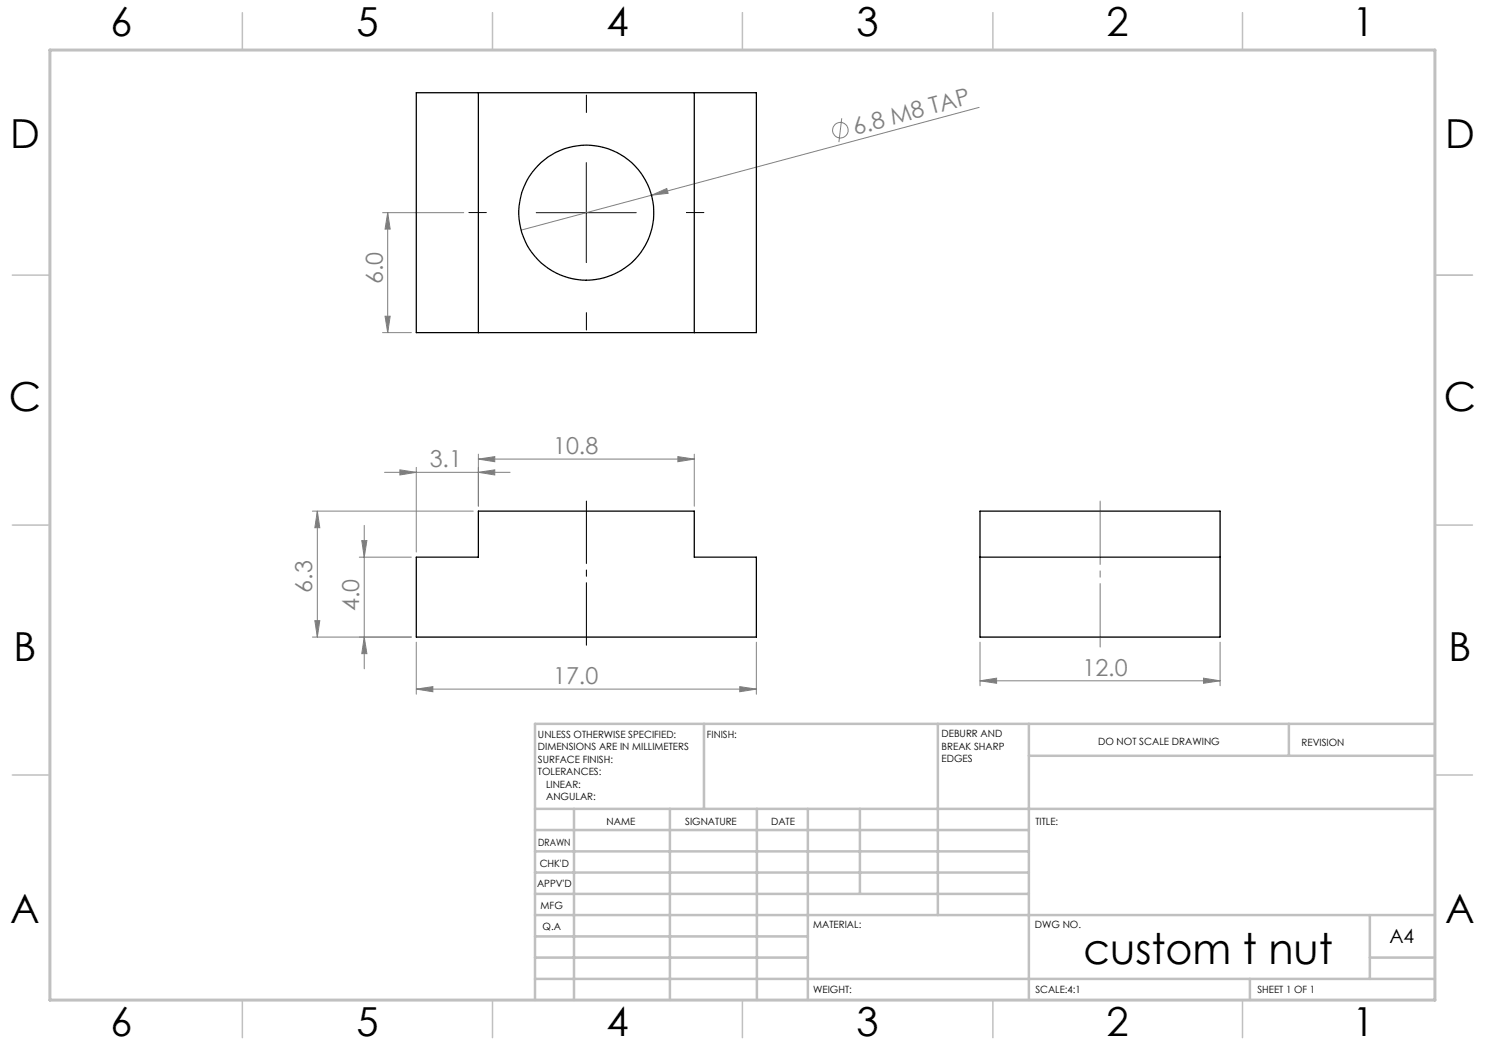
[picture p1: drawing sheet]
<svg xmlns="http://www.w3.org/2000/svg" width="297mm" height="210mm" viewBox="0 0 297 210" stroke-linecap="round" stroke-linejoin="round" font-family="sans-serif">
<g fill="none" stroke="#808080" stroke-width=".2">
<path d="M130.3 39l3-1.3 .3 1zM168.3 23.7l-.5 4.7M195.8 21.5l-91.6 24.5M76.5 42.5h16.2M77.5 42.5v24M77.5 42.5l.5 3.3h-1zM76.5 66.5h5.8M77 63.2h1l-.5 3.3zM76.9 94.5h25.1M80 94l3.3 .5-3.3 .5zM83.3 93.5v16.9M95.7 91.8l3.3-.5v1z"/>
<path d="M95.7 90.8v10.4M95.7 91.8h43.2M95.7 94.5l3.3-.5v1zM135.6 91.3l3.3 .5-3.3 .5zM138.9 90.8v10.4M62.5 102.2h32.2M63.5 102.2l.5 3.3h-1zM63.5 102.2v25.2M71.9 111.4h10.4M72.4 108.1h1l-.6 3.3zM72.8 105.1v28.7M62.5 127.4h19.8"/>
<path d="M63 124.1h1l-.5 3.3zM72.8 127.4l.6 3.3h-1zM83.3 137.8l3.3-.5v1.1zM83.3 128.4v10.4M83.3 137.8h68M148 137.3l3.3 .5-3.3 .6zM151.3 128.4v10.4M196 136.2l3.3-.6v1.1zM196 128.4v8.8M196 136.2h48M240.7 135.6l3.3 .6-3.3 .5zM244 128.4v8.8"/>
<circle cx="168.1" cy="26" r="1.56"/>
</g>
<path d="M117.3 129.1v-28.9" fill="none" stroke="#000" stroke-width=".2" stroke-dasharray="15.2 1.3 1.3 1.3" stroke-dashoffset="2.7"/>
<path d="M117.3 22.5v-3.5M97.3 42.5h-3.5M137.3 42.5h3.5M117.3 62.5v3.5" fill="none" stroke="#000" stroke-width=".2" stroke-dasharray="15.2 1.3 1.3 1.3"/>
<path d="M117.3 32.5v20M107.2 42.5h20" fill="none" stroke="#000" stroke-width=".2"/>
<path d="M220 129.4v-29.2" fill="none" stroke="#808080" stroke-width=".2" stroke-dasharray="15.2 1.3 1.3 1.3" stroke-dashoffset="2.5"/>
<path d="M287 55h7.5M287 144.8v55.2h-187.2" fill="none" stroke="#c0c0c0" stroke-width=".2"/>
<g fill="none" stroke="#c0c0c0" stroke-width=".5">
<path d="M140.8 144.8v17M187.6 144.8v38.2M205.8 144.8v55.2M205.8 151.2h81.2M257.8 144.8v6.4M287 144.8h-180v55.2M107 161.8h180M107 178.8h98.8M107 174.5h98.8M107 170.3h98.8M107 166h98.8M114.8 161.8v38.2"/>
<path d="M134 161.8v38.2M151.4 161.8v38.2M161.6 161.8v38.2M172 161.8v17M107 195.8h180M107 191.5h54.6M107 187.3h54.6M107 183h180M250 195.8v4.2M274 191.5h13M274 183v12.8"/>
</g>
<g fill="none" stroke="#c0c0c0" stroke-width=".3">
<path d="M48.5 2.5v7.5M98.5 2.5v7.5M148.5 2.5v7.5M198.6 2.5v7.5M248.5 2.5v7.5M2.5 55h7.5M287 55h7.5M2.5 105h7.5M287 105h7.5M2.5 155h7.5M287 155h7.5M48.5 200v7.5"/>
<path d="M98.5 200v7.5M148.5 200v7.5M198.6 200v7.5M248.5 200v7.5"/>
</g>
<path d="M10 10h277v190h-277z" fill="none" stroke="#c0c0c0" stroke-width=".6"/>
<g fill="#808080">
<path d="M130.3 39l3-1.3 .3 1z"/>
<path d="M95.7 94.5l3.3-.5v1zM80 94l3.3 .5-3.3 .5z"/>
<path d="M83.3 137.8l3.3-.5v1.1zM148 137.3l3.3 .5-3.3 .6zM95.7 91.8l3.3-.5v1zM135.6 91.3l3.3 .5-3.3 .5z"/>
<path d="M63 124.1h1l-.5 3.3zM63.5 102.2l.5 3.3h-1z"/>
<path d="M72.4 108.1h1l-.6 3.3zM72.8 127.4l.6 3.3h-1zM77.5 42.5l.5 3.3h-1zM77 63.2h1l-.5 3.3z"/>
<path d="M196 136.2l3.3-.6v1.1zM240.7 135.6l3.3 .6-3.3 .5z"/>
</g>
<g fill="none" stroke="#000" stroke-width=".25">
<path d="M83.3 18.5h68v48h-68zM95.7 18.5v48M138.9 18.5v48M83.3 111.4h12.4v-9.2h43.2v9.2h12.4v16h-68zM196 111.4h48M196 102.2h48v25.2h-48z"/>
<circle cx="117.2" cy="42.5" r="13.5"/>
</g>
<text font-size="8.5" x="216.7" y="192.7">custom t nut</text>
<g font-size="8">
<text x="22.1" y="7.1">6</text>
<text x="71.3" y="7.1">5</text>
<text x="121.3" y="7.1">4</text>
<text x="171.3" y="7.1">3</text>
<text x="221.3" y="7.1">2</text>
<text x="270.5" y="7.1">1</text>
<text x="2" y="29.7">D</text>
<text x="289" y="29.7">D</text>
<text x="1.8" y="82.1">C</text>
<text x="288.8" y="82.1">C</text>
<text x="2.7" y="132.1">B</text>
<text x="289.7" y="132.2">B</text>
<text x="2" y="184.6">A</text>
<text x="289" y="184.7">A</text>
<text x="22.1" y="207.1">6</text>
<text x="71.3" y="207.1">5</text>
<text x="121.3" y="207.1">4</text>
<text x="171.3" y="207.1">3</text>
<text x="221.3" y="207.1">2</text>
<text x="270.5" y="207.1">1</text>
</g>
<g font-size="4.7" fill="#808080">
<text x="171" y="27" transform="rotate(-15 171 27)">6.8 M8 TAP</text>
<text x="76.5" y="56.8" transform="rotate(-90 76.5 56.8)">6.0</text>
<text x="85.9" y="93.4">3.1</text>
<text x="110.6" y="90.8">10.8</text>
<text x="62.5" y="118.5" transform="rotate(-90 62.5 118.5)">6.3</text>
<text x="71.9" y="122.2" transform="rotate(-90 71.9 122.2)">4.0</text>
<text x="110.6" y="136.8">17.0</text>
<text x="216.5" y="135.1">12.0</text>
</g>
<text font-size="3.9" x="277.9" y="188.5">A4</text>
<g font-size="2">
<text x="107.6" y="147.6">UNLESS OTHERWISE SPECIFIED:</text>
<text x="141.4" y="147.6">FINISH:</text>
<text x="188.3" y="147.5">DEBURR AND</text>
<text x="188.3" y="150">BREAK SHARP</text>
<text x="219.6" y="149">DO NOT SCALE DRAWING</text>
<text x="260.3" y="149.2">REVISION</text>
<text x="107.6" y="150.1">DIMENSIONS ARE IN MILLIMETERS</text>
<text x="107.6" y="152.6">SURFACE FINISH:</text>
<text x="107.6" y="155.1">TOLERANCES:</text>
<text x="188.3" y="152.5">EDGES</text>
<text x="109.2" y="157.6">LINEAR:</text>
<text x="109.2" y="160.1">ANGULAR:</text>
<text x="121.3" y="165">NAME</text>
<text x="137" y="164.9">SIGNATURE</text>
<text x="154.2" y="164.9">DATE</text>
<text x="207.1" y="164.9">TITLE:</text>
<text x="107.6" y="169.1">DRAWN</text>
<text x="107.9" y="173.3">CHK'D</text>
<text x="107.4" y="177.4">APPV'D</text>
<text x="108.1" y="181.8">MFG</text>
<text x="108.5" y="186">Q.A</text>
<text x="162.6" y="185.5">MATERIAL:</text>
<text x="207" y="185.5">DWG NO.</text>
<text x="162.6" y="198.5">WEIGHT:</text>
<text x="207.1" y="198.6">SCALE:4:1</text>
<text x="251.5" y="198.6">SHEET 1 OF 1</text>
</g>
</svg>
